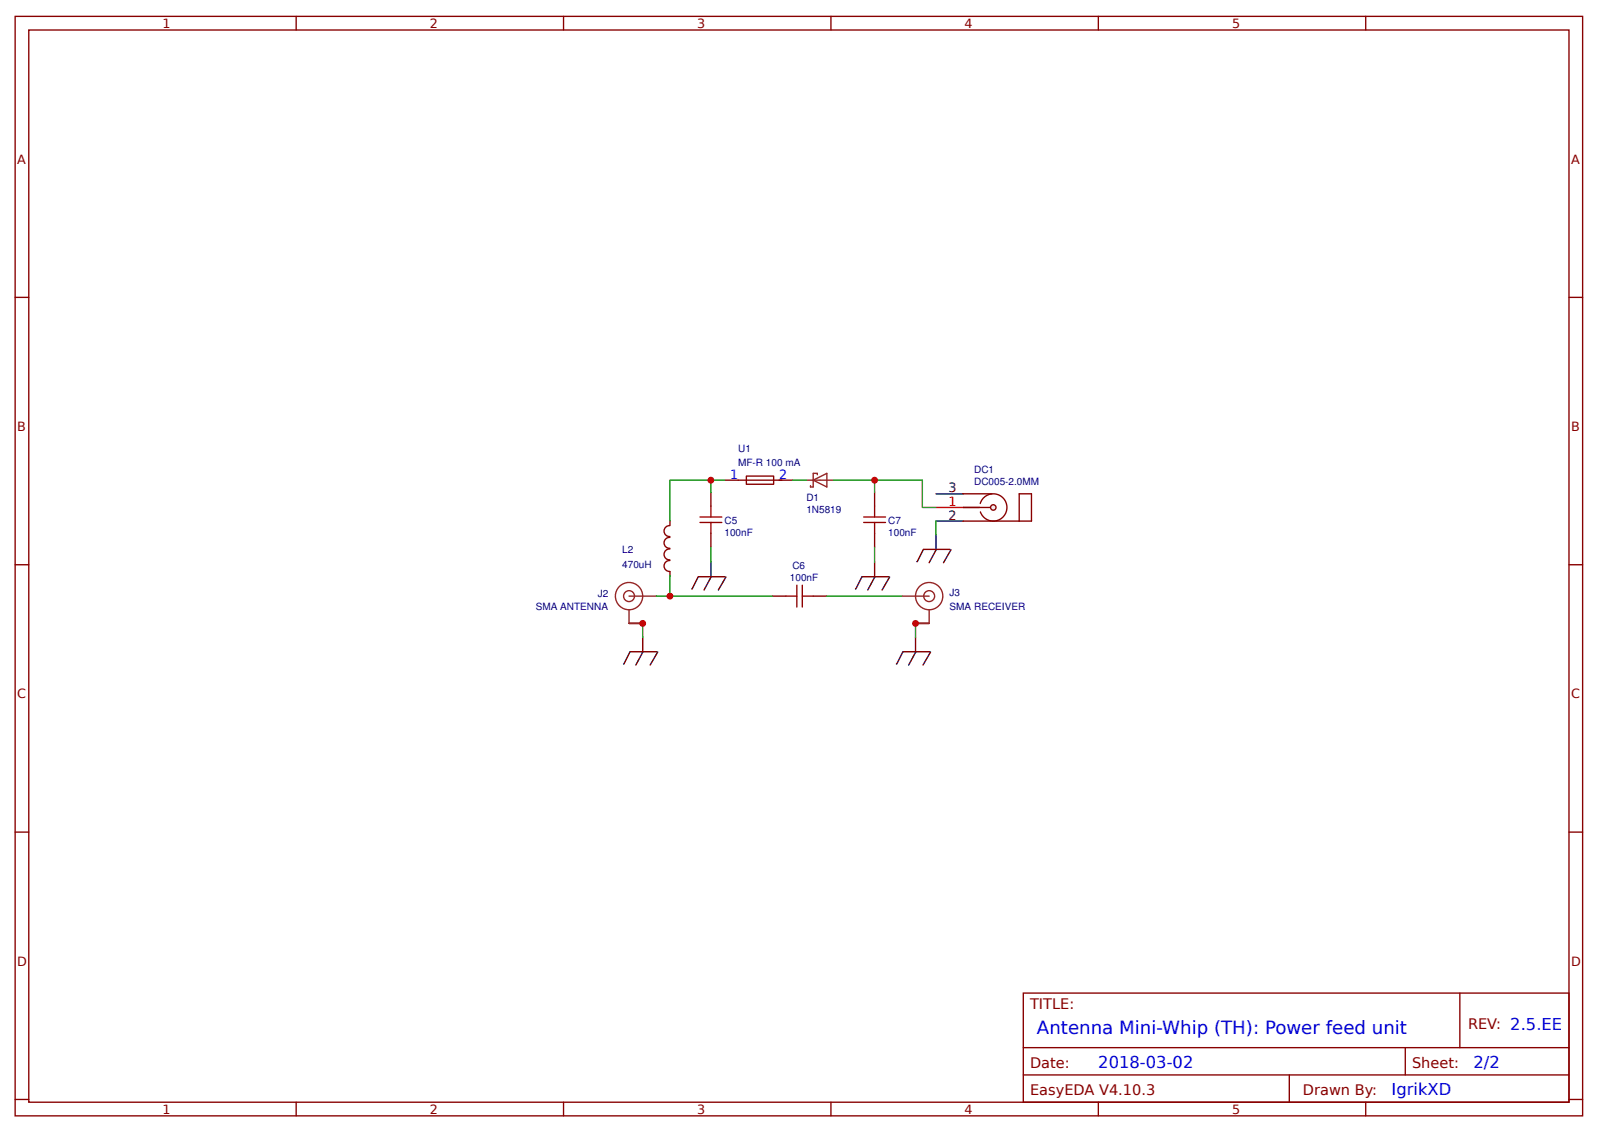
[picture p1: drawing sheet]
<svg xmlns="http://www.w3.org/2000/svg" width="310mm" height="219mm" viewBox="0 0 310 219" stroke-linecap="round" stroke-linejoin="round" font-family="sans-serif">
<g fill="none" stroke="#800" stroke-width=".26">
<path d="M2.9 3.2h304v213.2h-304zM5.6 5.8h298.7v208h-298.7zM57.4 3.2v2.6M109.3 3.2v2.6M161.2 3.2v2.6M213 3.2v2.6M264.9 3.2v2.6M2.9 57.7h2.7M304.3 57.7h2.6M137.9 95.5v2.7M140.5 93.1h13.2M144.8 92.3h5.2v1.6h-5.2z"/>
<path d="M169.6 95.5v2.7M186.8 95.8h5.6M186.8 98.4h5.3M2.9 109.5h2.7M129.9 108.7a1.06 1.06 0 0 0-1.1 1.1 1.06 1.06 0 0 0 1.1 1M129.9 106.5a1.06 1.06 0 0 0-1.1 1 1.06 1.06 0 0 0 1.1 1.1M129.9 104.2a1.06 1.06 0 0 0-1.1 1.1 1.06 1.06 0 0 0 1.1 1M129.9 102a1.06 1.06 0 0 0-1.1 1 1.06 1.06 0 0 0 1.1 1.1M129.9 101.1v.8M129.9 110.9v.8M137.9 103.5v2.6M149.8 115.6h2.6"/>
<path d="M157.7 115.6h2.7M169.6 103.5v2.6M186.8 101.1h13.3v-5.3h-2.4v5.3M304.3 109.5h2.6M2.9 161.4h2.7M304.3 161.4h2.6M198.5 192.6h105.8v21.2h-105.8zM283.1 192.6v10.6M2.9 213.3h2.7M57.4 213.8v2.6M109.3 213.8v2.6M161.2 213.8v2.6"/>
<path d="M198.5 203.2h105.8M198.5 208.5h105.8M213 213.8v2.6M250.1 208.5v5.3M264.9 213.8v2.6M272.5 203.2v5.3M304.3 213.3h2.6"/>
</g>
<g fill="none" stroke="#8d2323" stroke-width=".26">
<path d="M156.4 93.1h5.3M157.7 93.1l2.7-1.3v2.7zM158.5 92.1v-.3h-.8v2.7h-.5v-.3M122 118.3v2.6h2.6M122 115.6h5.3M174.9 115.6h5.3M180.2 118.3v2.6h-2.6"/>
<circle cx="122" cy="115.6" r="2.65"/>
<circle cx="122" cy="115.6" r="1.06"/>
<circle cx="180.2" cy="115.6" r="2.65"/>
<circle cx="180.2" cy="115.6" r="1.06"/>
</g>
<path d="M137.9 98.2v2.1M169.6 98.2v2.1M135.8 101.3h4.2M135.8 100.3h4.2M137.9 101.3v2.2M152.4 115.6h2.1M154.5 113.5v4.2M155.6 115.6h2.1M155.6 113.5v4.2M167.5 101.3h4.2M167.5 100.3h4.2M169.6 101.3v2.2" fill="none" stroke="#a00000" stroke-width=".26"/>
<path d="M181.5 95.8h5.3M181.5 101.1h5.3" fill="none" stroke="#000" stroke-width=".26"/>
<path d="M181.5 98.4h5.3" fill="none" stroke="#f00" stroke-width=".26"/>
<circle cx="192.6" cy="98.4" r=".53" fill="#efefef" stroke="#800" stroke-width=".26"/>
<path d="M190.1 97.7a2.65 2.65 0 0 1 4.1-1.4 2.65 2.65 0 0 1 0 4.2 2.65 2.65 0 0 1-4.1-1.2" fill="none" stroke="#800" stroke-width=".26"/>
<g fill="none" stroke="#000" stroke-width=".26">
<path d="M135.4 111.9l-1.2 2.3M135.5 111.9h5.1M137.9 109v2.7M137.9 111.9l-1.3 2.5M140.8 111.9l-1.5 2.5M167.2 111.9l-1.3 2.3M167.2 111.9h5.1M169.6 109v2.7M169.7 111.9l-1.4 2.5M172.5 111.9l-1.4 2.5M179.1 106.6l-1.3 2.3M179.1 106.6h5.1"/>
<path d="M181.5 103.7v2.7M181.6 106.6l-1.4 2.5M184.4 106.6l-1.4 2.5M122.2 126.4l-1.3 2.4M122.3 126.4h5.1M124.6 123.6v2.6M124.7 126.4l-1.4 2.6M127.6 126.5l-1.5 2.5M175.1 126.4l-1.2 2.4M175.2 126.4h5.1M177.6 123.6v2.6M177.6 126.4l-1.4 2.6"/>
<path d="M180.5 126.5l-1.5 2.5"/>
</g>
<path d="M137.9 93.1v2.4M140.5 93.1h-10.6v8M153.7 93.1h2.7M161.7 93.1h7.9v2.4M169.6 93.1h9.3v5.3h2.6M129.9 111.7v3.9h19.9M160.4 115.6h14.5" fill="none" stroke="#080" stroke-width=".26"/>
<g fill="#c00">
<circle cx="137.9" cy="93.1" r=".66"/>
<circle cx="169.6" cy="93.1" r=".66"/>
</g>
<path d="M137.9 106.1v2.9M169.6 106.1v2.9M181.5 101.1v2.6M124.6 120.9v2.7M177.6 120.9v2.7" fill="none" stroke="#080" stroke-width=".26"/>
<circle cx="124.6" cy="120.9" r=".66" fill="#c00"/>
<path d="M127.3 115.6h2.6" fill="none" stroke="#080" stroke-width=".26"/>
<g fill="#c00">
<circle cx="129.9" cy="115.6" r=".66"/>
<circle cx="177.6" cy="120.9" r=".66"/>
</g>
<text font-size="3.5" fill="#00f" x="201.1" y="200.6">Antenna Mini-Whip (TH): Power feed unit</text>
<g font-size="3.2" fill="#00f">
<text x="213" y="207.2">2018-03-02</text>
<text x="285.8" y="207.2">2/2</text>
<text x="269.9" y="212.5">IgrikXD</text>
</g>
<g font-size="2.8" fill="#800">
<text x="199.8" y="195.8">TITLE:</text>
<text x="284.7" y="199.5">REV: 2.5.EE</text>
<text x="199.8" y="207.2">Date:</text>
<text x="273.9" y="207.2">Sheet:</text>
<text x="199.8" y="212.5">EasyEDA V4.10.3</text>
<text x="252.7" y="212.5">Drawn By:</text>
</g>
<g font-size="2.5" fill="#800">
<text x="31.5" y="5.4">1</text>
<text x="83.4" y="5.4">2</text>
<text x="135.2" y="5.4">3</text>
<text x="187.1" y="5.4">4</text>
<text x="238.9" y="5.4">5</text>
<text x="3.3" y="31.8">A</text>
<text x="304.7" y="31.8">A</text>
<text x="3.3" y="83.6">B</text>
<text x="304.7" y="83.6">B</text>
<text x="3.3" y="135.5">C</text>
<text x="304.7" y="135.5">C</text>
<text x="3.3" y="187.3">D</text>
<text x="304.7" y="187.3">D</text>
<text x="31.5" y="216">1</text>
<text x="83.4" y="216">2</text>
<text x="135.2" y="216">3</text>
<text x="187.1" y="216">4</text>
<text x="238.9" y="216">5</text>
</g>
<g font-size="2.5" fill="#00f">
<text x="141.6" y="92.9">1</text>
<text x="151.1" y="92.9">2</text>
</g>
<g font-size="2.5">
<text x="183.9" y="95.5">3</text>
<text x="183.9" y="100.8">2</text>
</g>
<text font-size="2.5" fill="#f00" x="183.9" y="98.2">1</text>
<g font-size="1.9" fill="#000080">
<text x="143.2" y="87.7">U1</text>
<text x="143.2" y="90.3">MF-R 100 mA</text>
<text x="188.9" y="94.1">DC005-2.0MM</text>
<text x="188.9" y="91.7">DC1</text>
<text x="140.5" y="101.7">C5</text>
<text x="156.4" y="99.6">1N5819</text>
<text x="156.4" y="97.2">D1</text>
<text x="172.3" y="101.7">C7</text>
<text x="120.7" y="107.3">L2</text>
<text x="140.5" y="104">100nF</text>
<text x="172.3" y="104">100nF</text>
<text x="120.7" y="110.2">470uH</text>
<text x="153.2" y="112.7">100nF</text>
<text x="153.7" y="110.4">C6</text>
<text x="103.9" y="118.4">SMA ANTENNA</text>
<text x="115.9" y="115.7">J2</text>
<text x="184.2" y="118.3">SMA RECEIVER</text>
<text x="184.2" y="115.6">J3</text>
</g>
</svg>
